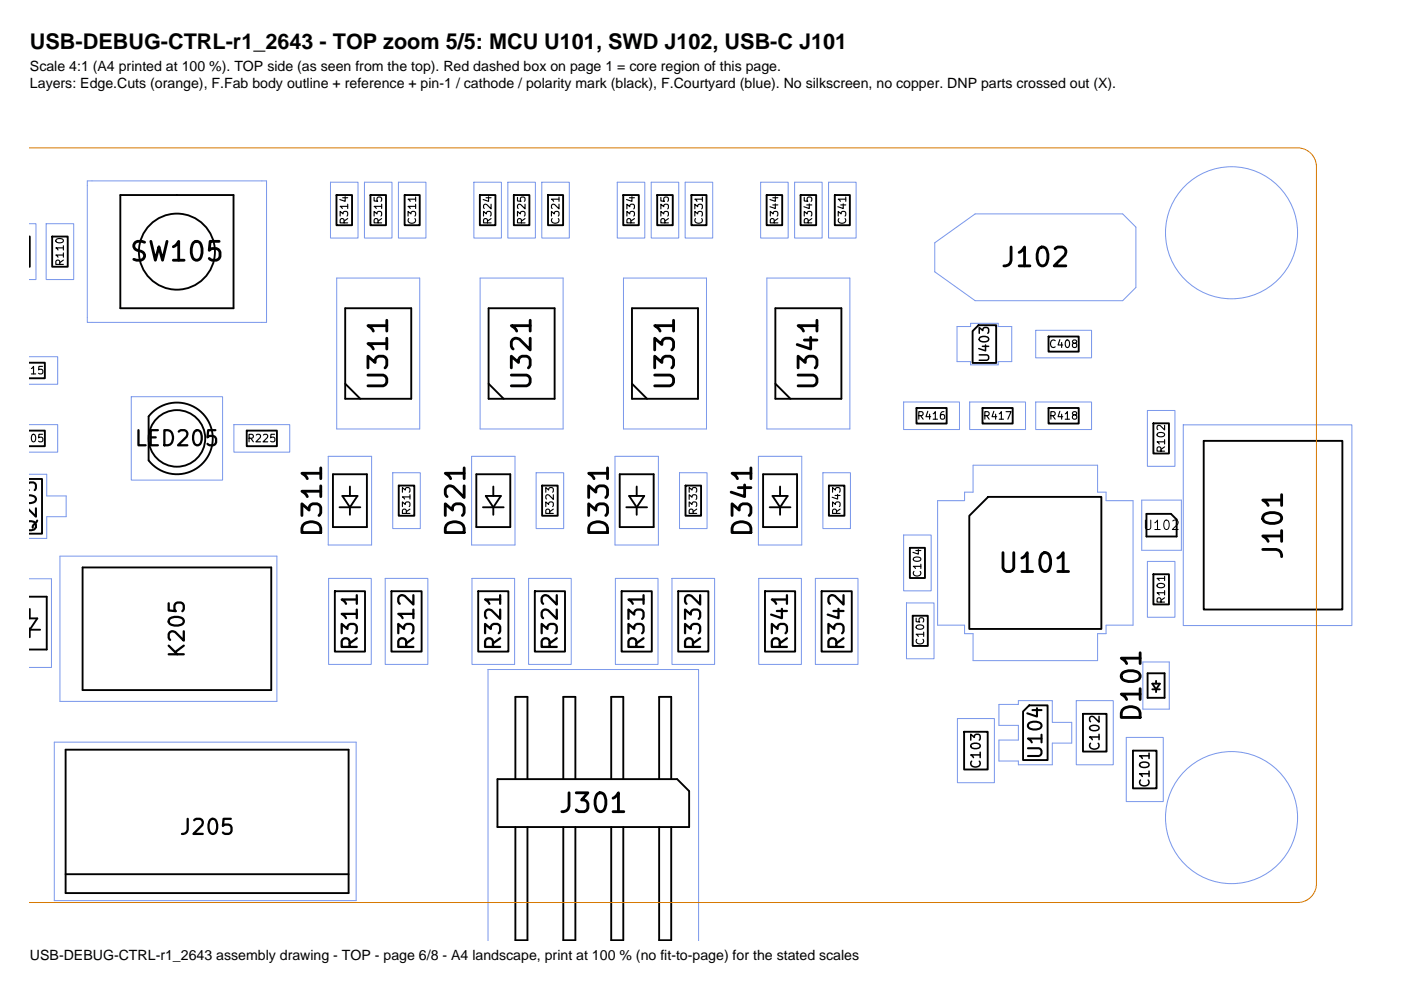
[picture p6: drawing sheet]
<svg xmlns="http://www.w3.org/2000/svg" width="297mm" height="210mm" viewBox="0 0 297 210" stroke-linecap="round" stroke-linejoin="round" font-family="sans-serif">
<g fill="none" stroke="#000" stroke-width=".4">
<path d="M6.3 50.2v6.4M11.1 50.2h3.3v6.4h-3.3zM25.5 41.4h24v24h-24zM71.3 41.4h3.3v6.4h-3.3zM78.5 41.4h3.3v6.4h-3.3zM85.8 41.4h3.2v6.4h-3.2zM101.7 41.4h3.3v6.4h-3.3zM108.9 41.4h3.3v6.4h-3.3zM116.2 41.4h3.2v6.4h-3.2zM132.1 41.4h3.3v6.4h-3.3zM139.3 41.4h3.3v6.4h-3.3zM146.6 41.4h3.2v6.4h-3.2z"/>
<path d="M162.5 41.4h3.3v6.4h-3.3zM169.7 41.4h3.3v6.4h-3.3zM177 41.4h3.2v6.4h-3.2zM6.3 76.9h3.2v3.3h-3.2M73.2 65.4h14v19.2h-14zM103.6 65.4h14v19.2h-14zM134 65.4h14v19.2h-14zM164.4 65.4h14v19.2h-14zM206.2 70.2l1.3-1.2h3.7v8h-5zM222.3 71.4h6.4v3.2h-6.4zM6.3 91.3h3.2v3.3h-3.2M32.3 87.4a7.6 7.6 0 0 1 10.9 .5 7.6 7.6 0 0 1-.9 10.9 7.6 7.6 0 0 1-10.8-1.2v-9.3z"/>
<path d="M52.3 91.3h6.4v3.3h-6.4zM73.2 81.4l3.2 3.2M103.6 81.4l3.2 3.2M134 81.4l3.2 3.2M164.4 81.4l3.2 3.2M194.3 86.5h6.4v3.3h-6.4zM208.3 86.5h6.4v3.3h-6.4zM222.3 86.5h6.4v3.3h-6.4zM244.5 89.8h3.3v6.4h-3.3zM255.2 93.5h29.4v35.7h-29.4zM6.3 101.6h2.6v11.6h-2.6M70.6 100.6h7.2v11.2h-7.2z"/>
<path d="M72 107.6h4.4M72.6 105.2h3.2l-1.6 2.4zM74.2 103.2v2M74.2 107.6v1.6M84.5 103h3.3v6.4h-3.3zM101 100.6h7.2v11.2h-7.2zM102.4 107.6h4.4M103 105.2h3.2l-1.6 2.4zM104.6 103.2v2M104.6 107.6v1.6M114.9 103h3.3v6.4h-3.3zM131.4 100.6h7.2v11.2h-7.2z"/>
<path d="M132.8 107.6h4.4M133.4 105.2h3.2l-1.6 2.4zM135 103.2v2M135 107.6v1.6M145.3 103h3.3v6.4h-3.3zM161.8 100.6h7.2v11.2h-7.2zM163.2 107.6h4.4M163.8 105.2h3.2l-1.6 2.4zM165.4 103.2v2M165.4 107.6v1.6M175.7 103h3.3v6.4h-3.3zM192.9 116.2h3.2v6.4h-3.2z"/>
<path d="M205.5 109.4l4-4h24v28h-28zM243.1 109h5.2l1.2 1.2v3.6h-6.4zM6.3 126.5h3.6v11.2h-3.6M6.3 133.5h2.2M6.3 133.5h.1M6.3 129.1v2h1.6l-1.6 2.4M6.3 133.5v1.6M17.5 120.3h40v26h-40zM71 125.4h6.4v12.8h-6.4zM83 125.4h6.4v12.8h-6.4zM101.4 125.4h6.4v12.8h-6.4zM113.4 125.4h6.4v12.8h-6.4z"/>
<path d="M131.8 125.4h6.4v12.8h-6.4zM143.8 125.4h6.4v12.8h-6.4zM162.2 125.4h6.4v12.8h-6.4zM174.2 125.4h6.4v12.8h-6.4zM193.5 130.6h3.2v6.4h-3.2zM244.5 121.8h3.3v6.4h-3.3zM13.9 159h60v30.4h-60zM204.4 155.2h5v8h-5zM216.9 150.9l1.3-1.3h3.9v11.6h-5.2zM229.6 151.4h5v8h-5zM240.2 159.2h5v8h-5zM243.3 142.8h3.6v5.2h-3.6z"/>
<path d="M244.3 145h1.6l-.8 1.2zM244.3 146.2h1.6M245.1 144.4v.6M245.1 146.2v.6M105.5 165.2h38.1l2.5 2.5v7.7h-40.6zM109.3 165.2v-17.4h2.5v17.4M109.3 175.4v24h2.5v-24M119.4 165.2v-17.4h2.6v17.4M119.4 175.4v24h2.6v-24M129.6 165.2v-17.4h2.5v17.4M129.6 175.4v24h2.5v-24M139.8 165.2v-17.4h2.5v17.4"/>
<path d="M139.8 175.4v24h2.5v-24M13.9 185.4h60"/>
<circle cx="37.5" cy="53.4" r="8.1"/>
<circle cx="37.5" cy="93" r="6"/>
</g>
<g fill="none" stroke="#7896eb" stroke-width=".21">
<path d="M18.5 38.4h38v30h-38zM70.1 38.6h5.8v11.9h-5.8zM77.3 38.6h5.8v11.9h-5.8zM84.5 38.6h5.8v11.9h-5.8zM100.5 38.6h5.8v11.9h-5.8zM107.7 38.6h5.8v11.9h-5.8zM114.9 38.6h5.8v11.9h-5.8zM130.9 38.6h5.8v11.9h-5.8zM138.1 38.6h5.8v11.9h-5.8zM145.3 38.6h5.8v11.9h-5.8zM161.3 38.6h5.8v11.9h-5.8zM168.5 38.6h5.8v11.9h-5.8z"/>
<path d="M175.7 38.6h5.8v11.9h-5.8zM6.3 47.4h1.3v11.9h-1.3M9.8 47.4h5.8v11.9h-5.8zM71.4 59h17.6v32h-17.6zM101.8 59h17.6v32h-17.6zM132.2 59h17.6v32h-17.6zM162.6 59h17.6v32h-17.6zM198.2 51.5l8.6-6.1h31.2l2.8 2.8v12.8l-2.8 2.8h-31.2l-8.6-6.2zM6.3 75.6h5.9v5.9h-5.9M202.9 69.2h2.9v-.6h5.8v.6h2.9v7.5h-2.9v.7h-5.8v-.7h-2.9zM219.6 70h11.8v5.9h-11.8zM6.3 90h5.9v5.9h-5.9"/>
<path d="M27.8 84.1h19.4v17.7h-19.4zM49.6 90h11.8v5.9h-11.8zM69.6 96.8h9.2v18.8h-9.2zM100 96.8h9.2v18.8h-9.2zM130.4 96.8h9.2v18.8h-9.2zM160.8 96.8h9.2v18.8h-9.2zM191.6 85.2h11.8v5.9h-11.8zM205.6 85.2h11.8v5.9h-11.8zM206.3 98.6h26.4v5.8h1.8v1.8h5.7v26.4h-5.7v1.8h-1.8v5.7h-26.4v-5.7h-1.8v-1.8h-5.7v-26.4h5.7v-1.8h1.8zM219.6 85.2h11.8v5.9h-11.8zM243.3 87h5.8v11.9h-5.8zM250.9 90.1h35.7v42.5h-35.7z"/>
<path d="M6.3 100.6h3.6v4.6h4.1v4.4h-4.1v4.6h-3.6M12.7 117.9h46v30.8h-46zM83.3 100.2h5.8v11.9h-5.8zM113.7 100.2h5.8v11.9h-5.8zM144.1 100.2h5.8v11.9h-5.8zM174.5 100.2h5.8v11.9h-5.8zM191.6 113.4h5.8v11.9h-5.8zM242.1 106h8.4v10.7h-8.4zM243.3 119h5.8v11.9h-5.8zM6.3 122.7h4.6v18.8h-4.6M69.7 122.6h9v18.3h-9zM81.7 122.6h9v18.3h-9z"/>
<path d="M100.1 122.6h9v18.3h-9zM112.1 122.6h9v18.3h-9zM130.5 122.6h9v18.3h-9zM142.5 122.6h9v18.3h-9zM160.9 122.6h9v18.3h-9zM172.9 122.6h9v18.3h-9zM192.2 127.8h5.8v11.9h-5.8zM11.5 157.4h64v33.6h-64zM203 152.4h7.8v13.6h-7.8zM211.8 149.4h4.1v-.8h7.2v4.6h4.1v4.4h-4.1v4.6h-7.2v-.8h-4.1v-4.5h4.1v-3.1h-4.1zM228.2 148.6h7.8v13.6h-7.8zM238.8 156.4h7.8v13.6h-7.8z"/>
<path d="M242.3 140.4h5.6v10h-5.6zM103.5 199.4v-57.4h44.6v57.4"/>
<circle cx="261.1" cy="49.4" r="14"/>
<circle cx="261.1" cy="173.4" r="14"/>
</g>
<path d="M6.3 31.4h268.8a4 4 0 0 1 4 4v152a4 4 0 0 1-4 4h-268.8" fill="none" stroke="#d77800" stroke-width=".21"/>
<text font-size="4.6" x="6.3" y="10.5">USB-DEBUG-CTRL-r1_2643 - TOP zoom 5/5: MCU U101, SWD J102, USB-C J101</text>
<g font-size="4">
<text x="27.2" y="56.4">SW105</text>
<text x="211.9" y="57.6">J102</text>
<text x="83.2" y="83.2" transform="rotate(-90 83.2 83.2)">U311</text>
<text x="113.6" y="83.2" transform="rotate(-90 113.6 83.2)">U321</text>
<text x="144" y="83.2" transform="rotate(-90 144 83.2)">U331</text>
<text x="174.4" y="83.2" transform="rotate(-90 174.4 83.2)">U341</text>
<text x="69.2" y="114.3" transform="rotate(-90 69.2 114.3)">D311</text>
<text x="99.6" y="114.3" transform="rotate(-90 99.6 114.3)">D321</text>
<text x="130" y="114.3" transform="rotate(-90 130 114.3)">D331</text>
<text x="160.4" y="114.3" transform="rotate(-90 160.4 114.3)">D341</text>
<text x="272.9" y="119" transform="rotate(-90 272.9 119)">J101</text>
<text x="211.3" y="122.4">U101</text>
<text x="242.9" y="153.5" transform="rotate(-90 242.9 153.5)">D101</text>
<text x="118.2" y="173.3">J301</text>
</g>
<g font-size="3.2">
<text x="28.3" y="95.4">LED205</text>
<text x="39.9" y="139.8" transform="rotate(-90 39.9 139.8)">K205</text>
<text x="76.6" y="138.2" transform="rotate(-90 76.6 138.2)">R311</text>
<text x="88.6" y="138.2" transform="rotate(-90 88.6 138.2)">R312</text>
<text x="107" y="138.2" transform="rotate(-90 107 138.2)">R321</text>
<text x="119" y="138.2" transform="rotate(-90 119 138.2)">R322</text>
<text x="137.4" y="138.2" transform="rotate(-90 137.4 138.2)">R331</text>
<text x="149.4" y="138.2" transform="rotate(-90 149.4 138.2)">R332</text>
<text x="167.8" y="138.2" transform="rotate(-90 167.8 138.2)">R341</text>
<text x="179.8" y="138.2" transform="rotate(-90 179.8 138.2)">R342</text>
<text x="37.8" y="177.8">J205</text>
</g>
<g font-size="3">
<text x="6.3" y="15.1">Scale 4:1 (A4 printed at 100 %). TOP side (as seen from the top). Red dashed box on page 1 = core region of this page.</text>
<text x="6.3" y="18.6">Layers: Edge.Cuts (orange), F.Fab body outline + reference + pin-1 / cathode / polarity mark (black), F.Courtyard (blue). No silkscreen, no copper. DNP parts crossed out (X).</text>
<text x="6.3" y="203.6">USB-DEBUG-CTRL-r1_2643 assembly drawing - TOP - page 6/8 - A4 landscape, print at 100 % (no fit-to-page) for the stated scales</text>
</g>
<g font-size="2.9">
<text x="8.5" y="113.3" transform="rotate(-90 8.5 113.3)">Q205</text>
<text x="221.7" y="161.3" transform="rotate(-90 221.7 161.3)">U104</text>
</g>
<g font-size="2">
<text x="210.2" y="77.1" transform="rotate(-90 210.2 77.1)">U403</text>
<text x="242.2" y="112.9">U102</text>
<text x="233.6" y="159.4" transform="rotate(-90 233.6 159.4)">C102</text>
<text x="208.4" y="163.2" transform="rotate(-90 208.4 163.2)">C103</text>
<text x="244.2" y="167.2" transform="rotate(-90 244.2 167.2)">C101</text>
</g>
<g font-size="1.6">
<text x="74.2" y="47.8" transform="rotate(-90 74.2 47.8)">R314</text>
<text x="81.4" y="47.8" transform="rotate(-90 81.4 47.8)">R315</text>
<text x="88.6" y="47.8" transform="rotate(-90 88.6 47.8)">C311</text>
<text x="104.6" y="47.8" transform="rotate(-90 104.6 47.8)">R324</text>
<text x="111.8" y="47.8" transform="rotate(-90 111.8 47.8)">R325</text>
<text x="119" y="47.8" transform="rotate(-90 119 47.8)">C321</text>
<text x="135" y="47.8" transform="rotate(-90 135 47.8)">R334</text>
<text x="142.2" y="47.8" transform="rotate(-90 142.2 47.8)">R335</text>
<text x="149.4" y="47.8" transform="rotate(-90 149.4 47.8)">C331</text>
<text x="165.4" y="47.8" transform="rotate(-90 165.4 47.8)">R344</text>
<text x="172.6" y="47.8" transform="rotate(-90 172.6 47.8)">R345</text>
<text x="179.8" y="47.8" transform="rotate(-90 179.8 47.8)">C341</text>
<text x="13.9" y="56.6" transform="rotate(-90 13.9 56.6)">R110</text>
<text x="222.3" y="74.2">C408</text>
<text x="3.1" y="79.8">R215</text>
<text x="194.3" y="89.4">R416</text>
<text x="208.3" y="89.4">R417</text>
<text x="222.3" y="89.4">R418</text>
<text x="3.1" y="94.2">R205</text>
<text x="52.3" y="94.2">R225</text>
<text x="247.4" y="96.2" transform="rotate(-90 247.4 96.2)">R102</text>
<text x="87.4" y="109.4" transform="rotate(-90 87.4 109.4)">R313</text>
<text x="117.8" y="109.4" transform="rotate(-90 117.8 109.4)">R323</text>
<text x="148.2" y="109.4" transform="rotate(-90 148.2 109.4)">R333</text>
<text x="178.6" y="109.4" transform="rotate(-90 178.6 109.4)">R343</text>
<text x="195.7" y="122.6" transform="rotate(-90 195.7 122.6)">C104</text>
<text x="247.4" y="128.2" transform="rotate(-90 247.4 128.2)">R101</text>
<text x="196.3" y="137" transform="rotate(-90 196.3 137)">C105</text>
</g>
</svg>
